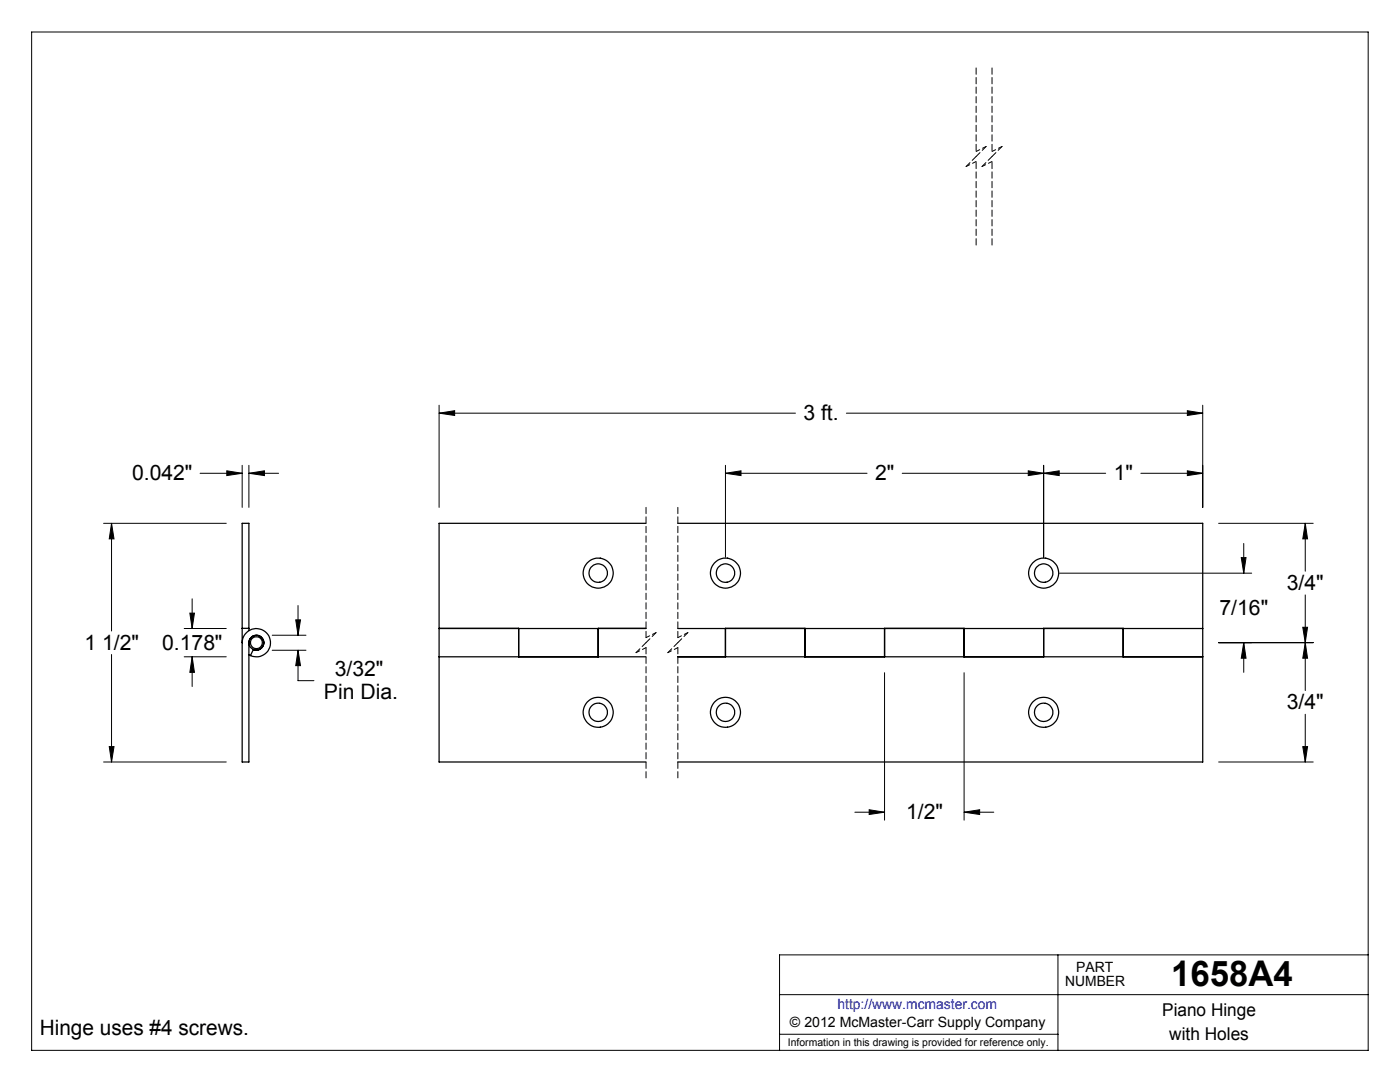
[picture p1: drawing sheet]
<svg xmlns="http://www.w3.org/2000/svg" width="279mm" height="216mm" viewBox="0 0 279 216" stroke-linecap="round" stroke-linejoin="round" font-family="sans-serif">
<g fill="none" stroke="#000" stroke-width=".2">
<path d="M6.3 6.4h266.7v203.2h-266.7zM39.9 94.4h8.4M45.3 93.9l3 .5-3 .5zM48.3 92.9v8.3M49.7 94.4l3.1-.5v1zM49.7 94.4h5.9M49.7 92.9v8.3M87.6 82.4l3.1-.4v.9zM87.6 80.9v20.3M87.6 82.4h71.2M144.8 94.4l3.1-.5v1zM144.8 94.4h28.2"/>
<path d="M144.8 92.9v18.3M168.9 82.4h71.1M180.1 94.4h40.6M205.2 93.9l3.1 .5-3.1 .5zM208.3 94.4l3.1-.5v1zM208.3 92.9v18.3M227.7 94.4h12.3M237 82l3 .4-3 .5zM237 93.9l3 .5-3 .5zM240 80.9v20.3M20.7 104.4h24.5M22.3 104.4l.5 3.1h-1z"/>
<path d="M22.3 104.4v21.5M38.3 119.5v5.9M211.5 114.4h38.3M243.2 104.4h18.9M247.7 111.3h1l-.5 3.1zM248.2 108.4v6M260.5 104.4l.4 3.1h-.9zM260.5 104.4v9.6M260.5 118.7v19.1M22.3 130.6v21.4M36.8 125.4h8.4M36.8 131.1h8.4"/>
<path d="M37.9 122.3h.9l-.5 3.1zM38.3 131.1l.5 3.1h-.9zM38.3 131.1v5.9M54.3 126.8h6.8M54.3 129.8h6.8M59 123.7h1l-.5 3.1zM59.5 129.8l.5 3h-1zM59.5 129.8v6h3.2M59.5 120.8v6M176.5 134.2v29.5M192.4 134.2v29.5M243.2 128.2h18.9"/>
<path d="M248.2 128.2l.5 3.1h-1zM248.2 128.2v6M260 125.2h.9l-.4 3zM260.5 128.2l.4 3.1h-.9zM20.7 152h24.5M21.8 149h1l-.5 3zM243.2 152h18.9M260 149h.9l-.4 3zM260.5 142.5v9.5M170.6 162.1h5.9M173.5 161.6l3 .5-3 .4zM192.4 162.1l3.1-.5v.9z"/>
<path d="M192.4 162.1h5.9M155.6 198.5h117.4M211.1 190.5v19.1M273 190.5h-117.4v19.1M155.6 206.4h55.5"/>
</g>
<path d="M128.9 101.2v26M135.3 101.2v26M128.9 129.2v26M135.3 129.2v26" fill="none" stroke="#000" stroke-width=".2" stroke-dasharray="1.3 .6"/>
<path d="M192.8 33.2l2-1M194.8 30.2l2-1M196 33.2l2-1M198 30.2l2-1M126.9 130.2l2-1M128.9 127.2l2-1M133.3 130.2l2-1M135.3 127.2l2-1" fill="none" stroke="#000" stroke-width=".2" stroke-dasharray="1.3 .6" stroke-dashoffset=".5"/>
<path d="M194.8 31.2l-2 2M196.8 29.2l-2 2M198 31.2l-2 2M200 29.2l-2 2M128.9 128.2l-2 2M130.9 126.2l-2 2M135.3 128.2l-2 2M137.3 126.2l-2 2" fill="none" stroke="#000" stroke-width=".2" stroke-dasharray="1.3 .6" stroke-dashoffset=".2"/>
<path d="M194.8 13.4v16.8M198 13.4v16.8M194.8 32.2v16.9M198 32.2v16.9" fill="none" stroke="#000" stroke-width=".2" stroke-dasharray="1.3 .6" stroke-dashoffset="-.2"/>
<path d="M87.6 82.4l3.1-.4v.9zM237 82l3 .4-3 .5zM260 125.2h.9l-.4 3zM260.5 104.4l.4 3.1h-.9zM260.5 128.2l.4 3.1h-.9zM260 149h.9l-.4 3zM247.7 111.3h1l-.5 3.1zM248.2 128.2l.5 3.1h-1zM208.3 94.4l3.1-.5v1zM237 93.9l3 .5-3 .5zM205.2 93.9l3.1 .5-3.1 .5zM144.8 94.4l3.1-.5v1zM192.4 162.1l3.1-.5v.9zM173.5 161.6l3 .5-3 .4zM45.3 93.9l3 .5-3 .5zM49.7 94.4l3.1-.5v1zM22.3 104.4l.5 3.1h-1zM21.8 149h1l-.5 3zM59 123.7h1l-.5 3.1zM59.5 129.8l.5 3h-1zM37.9 122.3h.9l-.5 3.1zM38.3 131.1l.5 3.1h-.9z" fill="#000"/>
<g fill="none" stroke="#000" stroke-width=".25">
<path d="M128.9 104.4h-41.3v21h15.9M135.3 104.4h104.7v21M48.3 128.2a2.83 2.83 0 0 1 3.3-2.8 2.83 2.83 0 0 1 2.3 3.6 2.83 2.83 0 0 1-3.9 1.8M48.3 125.4h1.4M49.7 128.2a1.49 1.49 0 0 1 1.7-1.4 1.49 1.49 0 0 1 1.2 1.9 1.49 1.49 0 0 1-2 .9l-.6 1.2M49.7 130.6l.3 .2M49.7 128.2a1.5 1.5 0 0 1 2.2-1.2 1.5 1.5 0 0 1 0 2.5 1.5 1.5 0 0 1-2.2-1.2M49.7 125.8v-21.4h-1.4v47.6h1.4v-23.8M87.6 131.1h41.3M87.6 131.1v20.9h41.3M103.5 125.4v5.7zM119.4 125.4v5.7z"/>
<path d="M128.9 125.4h-41.3v5.7M128.9 125.4h-9.5M135.3 125.4h104.7M135.3 131.1h104.7M144.8 125.4v5.7zM144.8 125.4h15.9M160.7 125.4v5.7zM176.5 125.4v5.7zM176.5 125.4h15.9M192.4 125.4v5.7zM208.3 125.4v5.7zM208.3 125.4h15.9"/>
<path d="M224.2 125.4v5.7zM240 125.4v5.7M240 131.1v20.9h-104.7"/>
<circle cx="119.4" cy="114.4" r="1.84"/>
<circle cx="119.4" cy="114.3" r="3"/>
<circle cx="144.8" cy="114.4" r="1.84"/>
<circle cx="144.8" cy="114.3" r="3"/>
<circle cx="208.3" cy="114.4" r="1.84"/>
<circle cx="208.3" cy="114.3" r="3"/>
<circle cx="51.2" cy="128.2" r="1.2"/>
<circle cx="119.4" cy="142.1" r="2.99"/>
<circle cx="119.4" cy="142.1" r="1.84"/>
<circle cx="144.8" cy="142.1" r="2.99"/>
<circle cx="144.8" cy="142.1" r="1.84"/>
<circle cx="208.3" cy="142.1" r="2.99"/>
<circle cx="208.3" cy="142.1" r="1.84"/>
</g>
<text font-size="7.1" x="233.8" y="196.8">1658A4</text>
<g font-size="4.2">
<text x="160.4" y="83.8">3 ft.</text>
<text x="26.4" y="95.8">0.042&quot;</text>
<text x="174.6" y="95.8">2&quot;</text>
<text x="222.3" y="95.8">1&quot;</text>
<text x="256.8" y="117.7">3/4&quot;</text>
<text x="243.4" y="122.7">7/16&quot;</text>
<text x="16.8" y="129.6">1 1/2&quot;</text>
<text x="32.3" y="129.6">0.178&quot;</text>
<text x="66.8" y="134.9">3/32&quot;</text>
<text x="64.7" y="139.6">Pin Dia.</text>
<text x="256.8" y="141.5">3/4&quot;</text>
<text x="180.8" y="163.4">1/2&quot;</text>
<text x="7.9" y="206.5">Hinge uses #4 screws.</text>
</g>
<g font-size="3.5">
<text x="231.9" y="202.8">Piano Hinge</text>
<text x="233.3" y="207.5">with Holes</text>
</g>
<g font-size="2.8">
<text x="212.6" y="196.8">NUMBER</text>
<text x="214.8" y="194">PART</text>
<text x="157.7" y="205">© 2012 McMaster-Carr Supply Company</text>
</g>
<text font-size="2.8" fill="#00f" x="167.1" y="201.4">http://www.mcmaster.com</text>
<text font-size="2.1" x="157.3" y="208.6">Information in this drawing is provided for reference only.</text>
</svg>
